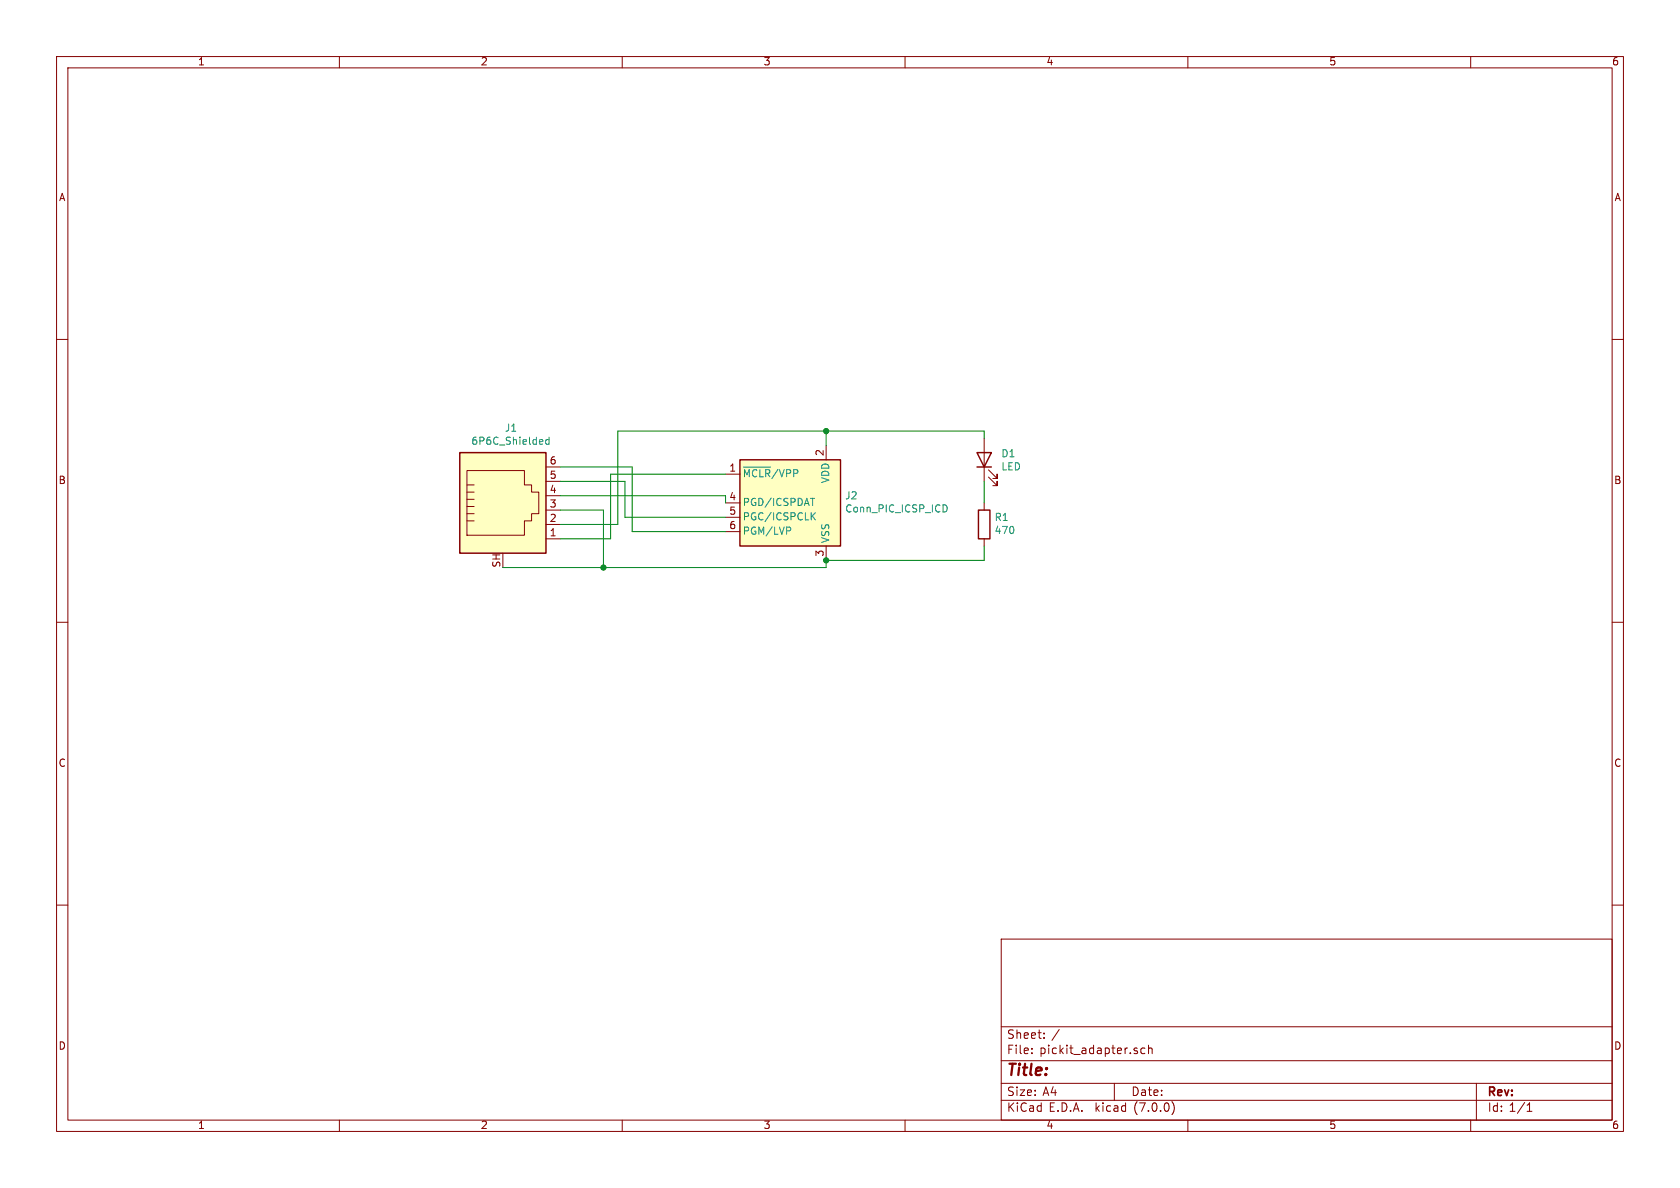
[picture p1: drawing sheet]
EESchema Schematic File Version 4
EELAYER 30 0
EELAYER END
$Descr A4 11693 8268
encoding utf-8
Sheet 1 1
Title ""
Date ""
Rev ""
Comp ""
Comment1 ""
Comment2 ""
Comment3 ""
Comment4 ""
$EndDescr
$Comp
L Connector:6P6C_Shielded J1
U 1 1
P 3500 3550
F 0 "J1" H 3557 4117 50  0000 C CNN
F 1 "6P6C_Shielded" H 3557 4026 50  0000 C CNN
F 2 "Connector_RJ:RJ12_Amphenol_54601" V 3500 3575 50  0001 C CNN
F 3 "~" V 3500 3575 50  0001 C CNN
	1    3500 3550
	1    0    0    -1  
$EndComp
$Comp
L Connector:Conn_PIC_ICSP_ICD J2
U 1 1
P 5550 3500
F 0 "J2" H 5220 3546 50  0000 R CNN
F 1 "Conn_PIC_ICSP_ICD" H 5220 3455 50  0000 R CNN
F 2 "Connector_PinHeader_2.54mm:PinHeader_1x06_P2.54mm_Horizontal" H 5600 3650 50  0001 C CNN
F 3 "http://ww1.microchip.com/downloads/en/devicedoc/30277d.pdf" V 5250 3350 50  0001 C CNN
	1    5550 3500
	-1   0    0    -1  
$EndComp
$Comp
L Device:LED D1
U 1 1
P 6850 3200
F 0 "D1" V 6889 3083 50  0000 R CNN
F 1 "LED" V 6798 3083 50  0000 R CNN
F 2 "LED_SMD:LED_0603_1608Metric_Pad1.05x0.95mm_HandSolder" H 6850 3200 50  0001 C CNN
F 3 "~" H 6850 3200 50  0001 C CNN
	1    6850 3200
	0    -1   -1   0   
$EndComp
$Comp
L Device:R R1
U 1 1
P 6850 3650
F 0 "R1" H 6920 3696 50  0000 L CNN
F 1 "470" H 6920 3605 50  0000 L CNN
F 2 "Resistor_SMD:R_0603_1608Metric_Pad1.05x0.95mm_HandSolder" V 6780 3650 50  0001 C CNN
F 3 "~" H 6850 3650 50  0001 C CNN
	1    6850 3650
	1    0    0    -1  
$EndComp
Wire Wire Line
	5750 3900 6850 3900
Wire Wire Line
	6850 3900 6850 3800
Wire Wire Line
	6850 3500 6850 3350
Wire Wire Line
	6850 3050 6850 3000
Wire Wire Line
	6850 3000 5750 3000
Wire Wire Line
	5750 3000 5750 3100
Wire Wire Line
	3500 3950 4200 3950
Wire Wire Line
	5750 3950 5750 3900
Connection ~ 5750 3900
Wire Wire Line
	3900 3550 4200 3550
Wire Wire Line
	4200 3550 4200 3950
Connection ~ 4200 3950
Wire Wire Line
	4200 3950 5750 3950
Wire Wire Line
	3900 3750 4250 3750
Wire Wire Line
	4250 3750 4250 3300
Wire Wire Line
	4250 3300 5050 3300
Wire Wire Line
	3900 3650 4300 3650
Wire Wire Line
	4300 3650 4300 3000
Wire Wire Line
	4300 3000 5750 3000
Connection ~ 5750 3000
Wire Wire Line
	3900 3450 5050 3450
Wire Wire Line
	5050 3450 5050 3500
Wire Wire Line
	3900 3350 4350 3350
Wire Wire Line
	4350 3350 4350 3600
Wire Wire Line
	4350 3600 5050 3600
Wire Wire Line
	3900 3250 4400 3250
Wire Wire Line
	4400 3250 4400 3700
Wire Wire Line
	4400 3700 5050 3700
$EndSCHEMATC
